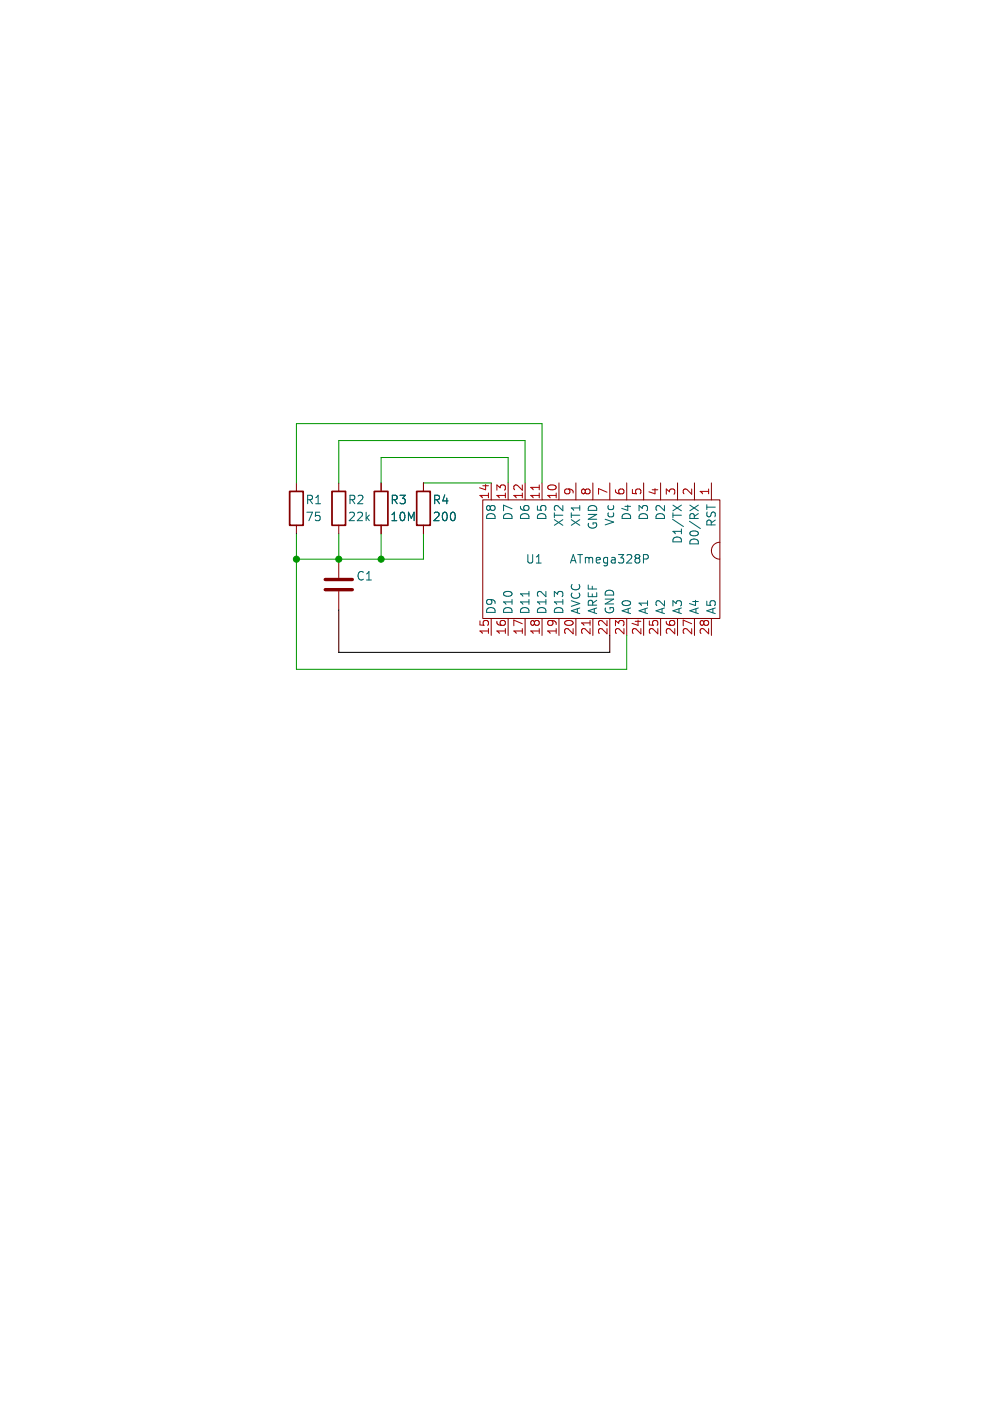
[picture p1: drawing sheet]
<svg xmlns="http://www.w3.org/2000/svg" width="148mm" height="210mm" viewBox="0 0 148 210" stroke-linecap="round" stroke-linejoin="round" font-family="sans-serif">
<g fill="none" stroke="#840000" stroke-width=".15">
<path d="M44.4 72.4v1.3M44.4 78.7v1.3M50.8 72.4v1.3M50.8 78.7v1.3M57.1 72.4v1.3M57.1 78.7v1.3M63.5 72.4v1.3M63.5 78.7v1.3M72.4 74.9h35.5v17.8h-35.5zM73.7 72.4v2.5M76.2 72.4v2.5M78.7 72.4v2.5"/>
<path d="M81.3 72.4v2.5M83.8 72.4v2.5M86.4 72.4v2.5M88.9 72.4v2.5M91.4 72.4v2.5M94 72.4v2.5M96.5 72.4v2.5M99.1 72.4v2.5M101.6 72.4v2.5M104.1 72.4v2.5M106.7 72.4v2.5M50.8 83.8v2.8"/>
<path d="M50.8 88.6v2.8M73.7 92.7v2.6M76.2 92.7v2.6M78.7 92.7v2.6M81.3 92.7v2.6M83.8 92.7v2.6M86.4 92.7v2.6M88.9 92.7v2.6M91.4 92.7v2.6M94 92.7v2.6M96.5 92.7v2.6M99.1 92.7v2.6"/>
<path d="M101.6 92.7v2.6M104.1 92.7v2.6M106.7 92.7v2.6M107.9 81.3a1.27 1.27 0 0 0-1.2 1.3 1.27 1.27 0 0 0 1.2 1.2"/>
</g>
<path d="M80.9 72.7v.7M88.5 93v.7" fill="none" stroke="#a90000" stroke-width=".15"/>
<path d="M100.9 75.7l1.3 .9M102.2 75.7l-1.3 .9M103.4 75.7l1.3 .9M104.7 75.7l-1.3 .9M79.3 88.7v.7M96.5 83.1h.5l.2 .3-.1 .3-.6 .1" fill="none" stroke="#006464" stroke-width=".15"/>
<path d="M48.8 88.4h4M48.8 86.9h4" fill="none" stroke="#840000" stroke-width=".51"/>
<path d="M43.4 73.7h2.1v5h-2.1zM49.8 73.7h2v5h-2zM56.1 73.7h2.1v5h-2.1zM62.5 73.7h2v5h-2z" fill="none" stroke="#840000" stroke-width=".25"/>
<path d="M44.4 72.4v-8.9h36.9v8.9M50.8 72.4v-6.4h27.9v6.4M57.1 72.4v-3.8h19.1v3.8M63.5 72.4h10.2M44.4 80v20.3h49.6v-5M50.8 80v3.8M57.1 80v3.8M63.5 80v3.8h-19.1" fill="none" stroke="#009600" stroke-width=".15"/>
<path d="M50.8 91.4v6.4h40.6v-2.5" fill="none" stroke="#000" stroke-width=".15"/>
<g fill="#009600" stroke="#009600" stroke-width=".15">
<circle cx="50.8" cy="83.8" r=".46"/>
<circle cx="57.1" cy="83.8" r=".46"/>
<circle cx="44.4" cy="83.8" r=".46"/>
</g>
<g font-size="1.8" fill="#006464">
<text x="45.7" y="75.8">R1</text>
<text x="52.1" y="75.8">R2</text>
<text x="58.4" y="75.8">R3</text>
<text x="64.8" y="75.8">R4</text>
<text x="45.7" y="78.3">75</text>
<text x="52.1" y="78.3">22k</text>
<text x="58.4" y="78.3">10M</text>
<text x="64.8" y="78.3">200</text>
<text x="74.5" y="78.1" transform="rotate(-90 74.5 78.1)">D8</text>
<text x="77.1" y="78.1" transform="rotate(-90 77.1 78.1)">D7</text>
<text x="79.6" y="78.1" transform="rotate(-90 79.6 78.1)">D6</text>
<text x="82.1" y="78.1" transform="rotate(-90 82.1 78.1)">D5</text>
<text x="84.7" y="79" transform="rotate(-90 84.7 79)">XT2</text>
<text x="87.2" y="79" transform="rotate(-90 87.2 79)">XT1</text>
<text x="89.8" y="79.5" transform="rotate(-90 89.8 79.5)">GND</text>
<text x="92.3" y="78.9" transform="rotate(-90 92.3 78.9)">Vcc</text>
<text x="94.8" y="78.1" transform="rotate(-90 94.8 78.1)">D4</text>
<text x="97.4" y="78.1" transform="rotate(-90 97.4 78.1)">D3</text>
<text x="99.9" y="78.1" transform="rotate(-90 99.9 78.1)">D2</text>
<text x="102.5" y="81.6" transform="rotate(-90 102.5 81.6)">D1/TX</text>
<text x="105" y="81.9" transform="rotate(-90 105 81.9)">D0/RX</text>
<text x="107.5" y="79.1" transform="rotate(-90 107.5 79.1)">RST</text>
<text x="53.3" y="87.2">C1</text>
<text x="78.7" y="84.7">U1</text>
<text x="85.3" y="84.7">ATmega328P</text>
<text x="74.5" y="92.2" transform="rotate(-90 74.5 92.2)">D9</text>
<text x="77.1" y="92.2" transform="rotate(-90 77.1 92.2)">D10</text>
<text x="79.6" y="92.2" transform="rotate(-90 79.6 92.2)">D11</text>
<text x="82.1" y="92.2" transform="rotate(-90 82.1 92.2)">D12</text>
<text x="84.7" y="92.2" transform="rotate(-90 84.7 92.2)">D13</text>
<text x="87.2" y="92.2" transform="rotate(-90 87.2 92.2)">AVCC</text>
<text x="89.8" y="92.2" transform="rotate(-90 89.8 92.2)">AREF</text>
<text x="92.3" y="92.2" transform="rotate(-90 92.3 92.2)">GND</text>
<text x="94.8" y="92.2" transform="rotate(-90 94.8 92.2)">A0</text>
<text x="97.4" y="92.2" transform="rotate(-90 97.4 92.2)">A1</text>
<text x="99.9" y="92.2" transform="rotate(-90 99.9 92.2)">A2</text>
<text x="102.5" y="92.2" transform="rotate(-90 102.5 92.2)">A3</text>
<text x="105" y="92.2" transform="rotate(-90 105 92.2)">A4</text>
<text x="107.5" y="92.2" transform="rotate(-90 107.5 92.2)">A5</text>
</g>
<g font-size="1.8" fill="#a90000">
<text x="73.4" y="75" transform="rotate(-90 73.4 75)">14</text>
<text x="75.9" y="75" transform="rotate(-90 75.9 75)">13</text>
<text x="78.5" y="75" transform="rotate(-90 78.5 75)">12</text>
<text x="81" y="75" transform="rotate(-90 81 75)">11</text>
<text x="83.6" y="75" transform="rotate(-90 83.6 75)">10</text>
<text x="86.1" y="74.4" transform="rotate(-90 86.1 74.4)">9</text>
<text x="88.6" y="74.4" transform="rotate(-90 88.6 74.4)">8</text>
<text x="91.2" y="74.4" transform="rotate(-90 91.2 74.4)">7</text>
<text x="93.7" y="74.4" transform="rotate(-90 93.7 74.4)">6</text>
<text x="96.3" y="74.4" transform="rotate(-90 96.3 74.4)">5</text>
<text x="98.8" y="74.4" transform="rotate(-90 98.8 74.4)">4</text>
<text x="101.3" y="74.4" transform="rotate(-90 101.3 74.4)">3</text>
<text x="103.9" y="74.4" transform="rotate(-90 103.9 74.4)">2</text>
<text x="106.4" y="74.4" transform="rotate(-90 106.4 74.4)">1</text>
<text x="73.4" y="95.3" transform="rotate(-90 73.4 95.3)">15</text>
<text x="75.9" y="95.3" transform="rotate(-90 75.9 95.3)">16</text>
<text x="78.5" y="95.3" transform="rotate(-90 78.5 95.3)">17</text>
<text x="81" y="95.3" transform="rotate(-90 81 95.3)">18</text>
<text x="83.6" y="95.3" transform="rotate(-90 83.6 95.3)">19</text>
<text x="86.1" y="95.3" transform="rotate(-90 86.1 95.3)">20</text>
<text x="88.6" y="95.3" transform="rotate(-90 88.6 95.3)">21</text>
<text x="91.2" y="95.3" transform="rotate(-90 91.2 95.3)">22</text>
<text x="93.7" y="95.3" transform="rotate(-90 93.7 95.3)">23</text>
<text x="96.3" y="95.3" transform="rotate(-90 96.3 95.3)">24</text>
<text x="98.8" y="95.3" transform="rotate(-90 98.8 95.3)">25</text>
<text x="101.3" y="95.3" transform="rotate(-90 101.3 95.3)">26</text>
<text x="103.9" y="95.3" transform="rotate(-90 103.9 95.3)">27</text>
<text x="106.4" y="95.3" transform="rotate(-90 106.4 95.3)">28</text>
</g>
</svg>
